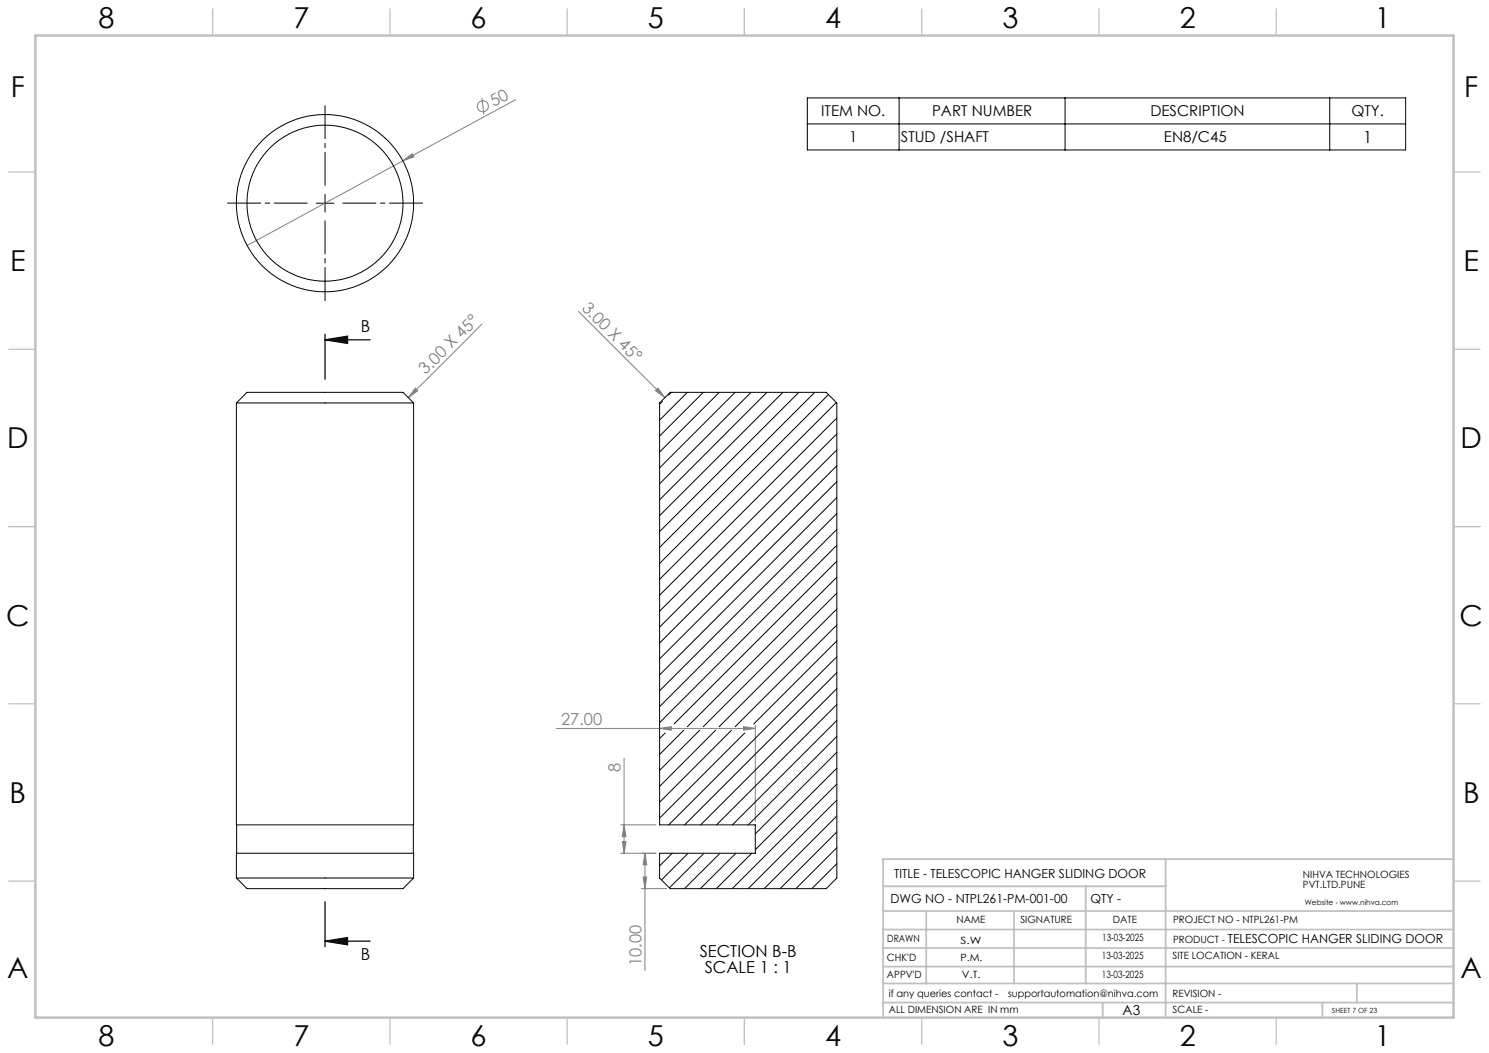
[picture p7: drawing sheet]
<svg xmlns="http://www.w3.org/2000/svg" width="420mm" height="297mm" viewBox="0 0 420 297" stroke-linecap="round" stroke-linejoin="round" font-family="sans-serif">
<g fill="none" stroke="#808080" stroke-width=".28">
<path d="M135.9 27.6l.6 4.7M145.5 28.1l-75.8 41.1M113.6 45.4l2.7-2 .5 .8zM136 91.4l-20.8 20.7M163.2 87.8l24.3 24.3M117.2 109.5l.7 .7-2.7 1.9zM185.6 109.5l1.9 2.6-2.6-1.9zM156.9 205.5h56.1M176 213.9v26.8M186.1 205.5l3.2-.5v.9zM209.7 205l3.3 .5-3.3 .4zM213 204.5v27.2"/>
<path d="M175 232.7h10M175.5 237.3h1.1l-.6 3.4zM176 232.7l.6 3.3h-1.1zM175 240.7h10M180.9 250.6h7.1M181.4 247.4h1l-.5 3.2zM181.9 240.7v33.1M181.9 240.7l.5 3.2h-1z"/>
<circle cx="136.2" cy="30" r="1.56"/>
</g>
<path d="M91.7 95.8l6.3-1v2.1zM91.7 95.8h12.7M91.7 94.3v12.7M91.7 254.3v12.7M91.7 265.5l6.3-1.1v2.1zM91.7 265.5h12.7" fill="none" stroke="#000" stroke-width=".35"/>
<path d="M227.7 27.6h168.8v14.7h-168.8zM227.7 35h168.8M253.6 27.6v14.7M300.4 27.6v14.7M375.1 27.6v14.7M89.2 57.3h5M91.7 54.8v5" fill="none" stroke="#000" stroke-width=".28"/>
<path d="M86.7 57.3h-22.5M91.7 52.3v-22.5M96.7 57.3h22.5M91.7 62.3v22.5" fill="none" stroke="#000" stroke-width=".28" stroke-dasharray="15.2 1.3 1.3 1.3" stroke-dashoffset="5.9"/>
<g fill="none" stroke="#c0c0c0" stroke-width=".35">
<path d="M60 2.5v7.5M110 2.5v7.5M160 2.5v7.5M210 2.5v7.5M260 2.5v7.5M310 2.5v7.5M360 2.5v7.5M2.5 48.5h7.5M410 48.5h7.5M2.5 98.5h7.5M410 98.5h7.5M2.5 148.5h7.5"/>
<path d="M410 148.5h7.5M2.5 198.5h7.5M410 198.5h7.5M2.5 248.5h7.5M410 248.5h7.5M60 287v7.5M110 287v7.5M160 287v7.5M210 287v7.5M260 287v7.5M310 287v7.5M360 287v7.5"/>
</g>
<g fill="none" stroke="#c0c0c0" stroke-width=".5">
<path d="M249.1 257h160.9M249.1 250h79.7M261.3 257v20.4M286 257v20.4M306.2 250v27.4M328.8 242.3v44.7M410 242.3h-160.9v44.7M249.1 272.6h160.9M249.1 267.4h160.9M249.1 262.2h160.9M249.1 277.4h160.9M382.7 277.4v5.4"/>
<path d="M249.1 282.8h160.9M311 282.8v4.2M373 282.8v4.2"/>
</g>
<path d="M10 10h400v277h-400z" fill="none" stroke="#c0c0c0" stroke-width=".7"/>
<path d="M91.7 95.8l6.3-1v2.1zM91.7 265.5l6.3-1.1v2.1z" fill="#000"/>
<g fill="#808080">
<path d="M185.6 109.5l1.9 2.6-2.6-1.9z"/>
<path d="M113.6 45.4l2.7-2 .5 .8z"/>
<path d="M117.2 109.5l.7 .7-2.7 1.9z"/>
<path d="M186.1 205.5l3.2-.5v.9zM209.7 205l3.3 .5-3.3 .4z"/>
<path d="M181.4 247.4h1l-.5 3.2zM181.9 240.7l.5 3.2h-1z"/>
<path d="M176 232.7l.6 3.3h-1.1zM175.5 237.3h1.1l-.6 3.4z"/>
</g>
<g fill="none" stroke="#000" stroke-width=".28">
<path d="M66.7 113.7h50M66.7 113.7v119h50v-119M66.7 113.7l3-3h44l3 3M186.8 113.2l-.7 .8M189.1 110.7h43.9l3 3v133.9l-3 3h-43.9l-3-3v-6.9h26.9v-8h-26.9v-119zM189.4 110.7l-.8 .7M193.9 110.7l-7.8 7.8M198.4 110.7l-12.3 12.3M202.9 110.7l-16.8 16.8M207.4 110.7l-21.3 21.3M211.8 110.7l-25.7 25.8M216.3 110.7l-30.2 30.3"/>
<path d="M220.8 110.7l-34.7 34.7M225.3 110.7l-39.2 39.2M229.8 110.7l-43.7 43.7M233.7 111.3l-47.6 47.6M235.9 113.5l-49.8 49.9M236 117.9l-49.9 50M236 122.4l-49.9 50M236 126.9l-49.9 50M236 131.4l-49.9 50M236 135.9l-49.9 49.9M236 140.3l-49.9 50.1M236 144.8l-49.9 50"/>
<path d="M236 149.3l-49.9 50M236 153.8l-49.9 50M236 158.3l-45.9 45.9M236 162.8l-42.1 42.2M236 167.3l-37.6 37.7M236 171.8l-33.2 33.2M236 176.3l-28.6 28.7M236 180.8l-23.4 23.4M236 185.2l-47.4 47.5M236 189.7l-42.9 43M236 194.2l-38.4 38.5M236 198.7l-33.9 34"/>
<path d="M187.6 206.7l-1.5 1.6M192.9 205.9l-6.8 6.9M197.4 205.9l-11.3 11.4M201.9 205.9l-15.8 15.9M206.3 205.9l-20.2 20.4M210.1 206.7l-24 24M236 203.2l-29.4 29.5M236 207.7l-24.9 25M236 212.2l-23 23M236 216.7l-23 23M66.7 232.7v8M116.6 232.7v8"/>
<path d="M236 221.2l-29.4 29.4M236 225.7l-25 24.9M236 230.1l-20.5 20.5M236 234.6l-16 16M236 239.1l-11.5 11.5M66.7 247.6h50M66.7 247.6v-6.9h50v6.9M66.7 247.6l3 3h44l3-3M189.6 240.7l-3.5 3.5M194.1 240.7l-7.5 7.5M198.6 240.7l-9.8 9.7M203.1 240.7l-10 9.9"/>
<path d="M207.6 240.7l-10 9.9M212.1 240.7l-10 9.9M236 243.6l-7 7"/>
<circle cx="91.7" cy="57.3" r="25"/>
<circle cx="91.7" cy="57.3" r="22"/>
</g>
<g font-size="8.1">
<text x="27.8" y="8">8</text>
<text x="82.8" y="8">7</text>
<text x="132.8" y="8">6</text>
<text x="182.8" y="8">5</text>
<text x="232.8" y="8">4</text>
<text x="282.8" y="8">3</text>
<text x="332.8" y="8">2</text>
<text x="387.8" y="8">1</text>
<text x="3" y="27.2">F</text>
<text x="413" y="27.2">F</text>
<text x="2.8" y="76.5">E</text>
<text x="412.8" y="76.5">E</text>
<text x="2" y="126.5">D</text>
<text x="412" y="126.5">D</text>
<text x="1.7" y="176.5">C</text>
<text x="411.7" y="176.5">C</text>
<text x="2.7" y="226.5">B</text>
<text x="412.7" y="226.5">B</text>
<text x="2" y="275.7">A</text>
<text x="412" y="275.7">A</text>
<text x="27.8" y="295">8</text>
<text x="82.8" y="295">7</text>
<text x="132.8" y="295">6</text>
<text x="182.8" y="295">5</text>
<text x="232.8" y="295">4</text>
<text x="282.8" y="295">3</text>
<text x="332.8" y="295">2</text>
<text x="387.8" y="295">1</text>
</g>
<g font-size="4.7" fill="#808080">
<text x="139.3" y="30.2" transform="rotate(-29 139.3 30.2)">50</text>
<text x="163.9" y="87.1" transform="rotate(45 163.9 87.1)">3.00 X 45°</text>
<text x="120.1" y="105.9" transform="rotate(-45 120.1 105.9)">3.00 X 45°</text>
<text x="158.2" y="204.4">27.00</text>
<text x="175" y="217.8" transform="rotate(-90 175 217.8)">8</text>
<text x="180.9" y="272.5" transform="rotate(-90 180.9 272.5)">10.00</text>
</g>
<g font-size="4.7">
<text x="384.5" y="40.3">1</text>
<text x="101.8" y="93.7">B</text>
<text x="197.4" y="269.9">SECTION B-B</text>
<text x="101.8" y="270.8">B</text>
<text x="198.8" y="274.4">SCALE 1 : 1</text>
</g>
<g font-size="4.2">
<text x="231.6" y="32.8">ITEM NO.</text>
<text x="262.9" y="32.8">PART NUMBER</text>
<text x="324.5" y="32.8">DESCRIPTION</text>
<text x="381.2" y="32.8">QTY.</text>
<text x="239.5" y="40.1">1</text>
<text x="254.1" y="40.1">STUD /SHAFT</text>
<text x="328.3" y="40.1">EN8/C45</text>
</g>
<text font-size="3.9" x="316.7" y="286.4">A3</text>
<g font-size="3.5">
<text x="252.2" y="247.7">TITLE - TELESCOPIC HANGER SLIDING DOOR</text>
<text x="251.2" y="254.8">DWG NO - NTPL261-PM-001-00</text>
<text x="307.6" y="254.8">QTY -</text>
<text x="346.3" y="266.1">TELESCOPIC HANGER SLIDING DOOR</text>
</g>
<g font-size="2.8">
<text x="367.5" y="247.7">NIHVA TECHNOLOGIES</text>
<text x="367.5" y="250.5">PVT.LTD.PUNE</text>
<text x="269.8" y="260.4">NAME</text>
<text x="287.8" y="260.4">SIGNATURE</text>
<text x="313.9" y="260.5">DATE</text>
<text x="330.9" y="260.5">PROJECT NO - NTPL261-PM</text>
<text x="250.3" y="265.7">DRAWN</text>
<text x="270.9" y="266.1">S.W</text>
<text x="310.9" y="265.5">13-03-2025</text>
<text x="330.9" y="266.1">PRODUCT -</text>
<text x="250.2" y="271.1">CHK'D</text>
<text x="250.2" y="275.8">APPV'D</text>
<text x="270.9" y="271.1">P.M.</text>
<text x="271.3" y="275.8">V.T.</text>
<text x="310.8" y="270.6">13-03-2025</text>
<text x="310.8" y="275.8">13-03-2025</text>
<text x="330.7" y="270.6">SITE LOCATION - KERAL</text>
<text x="250.7" y="281.1">if any queries contact -</text>
<text x="284.3" y="281.1">supportautomation@nihva.com</text>
<text x="330.7" y="281.1">REVISION -</text>
<text x="250.7" y="285.6">ALL DIMENSION ARE IN mm</text>
<text x="330.7" y="285.6">SCALE -</text>
</g>
<text font-size="2.1" x="368.1" y="255.1">Website - www.nihva.com</text>
<text font-size="2" x="375.7" y="285.6">SHEET 7 OF 23</text>
</svg>
